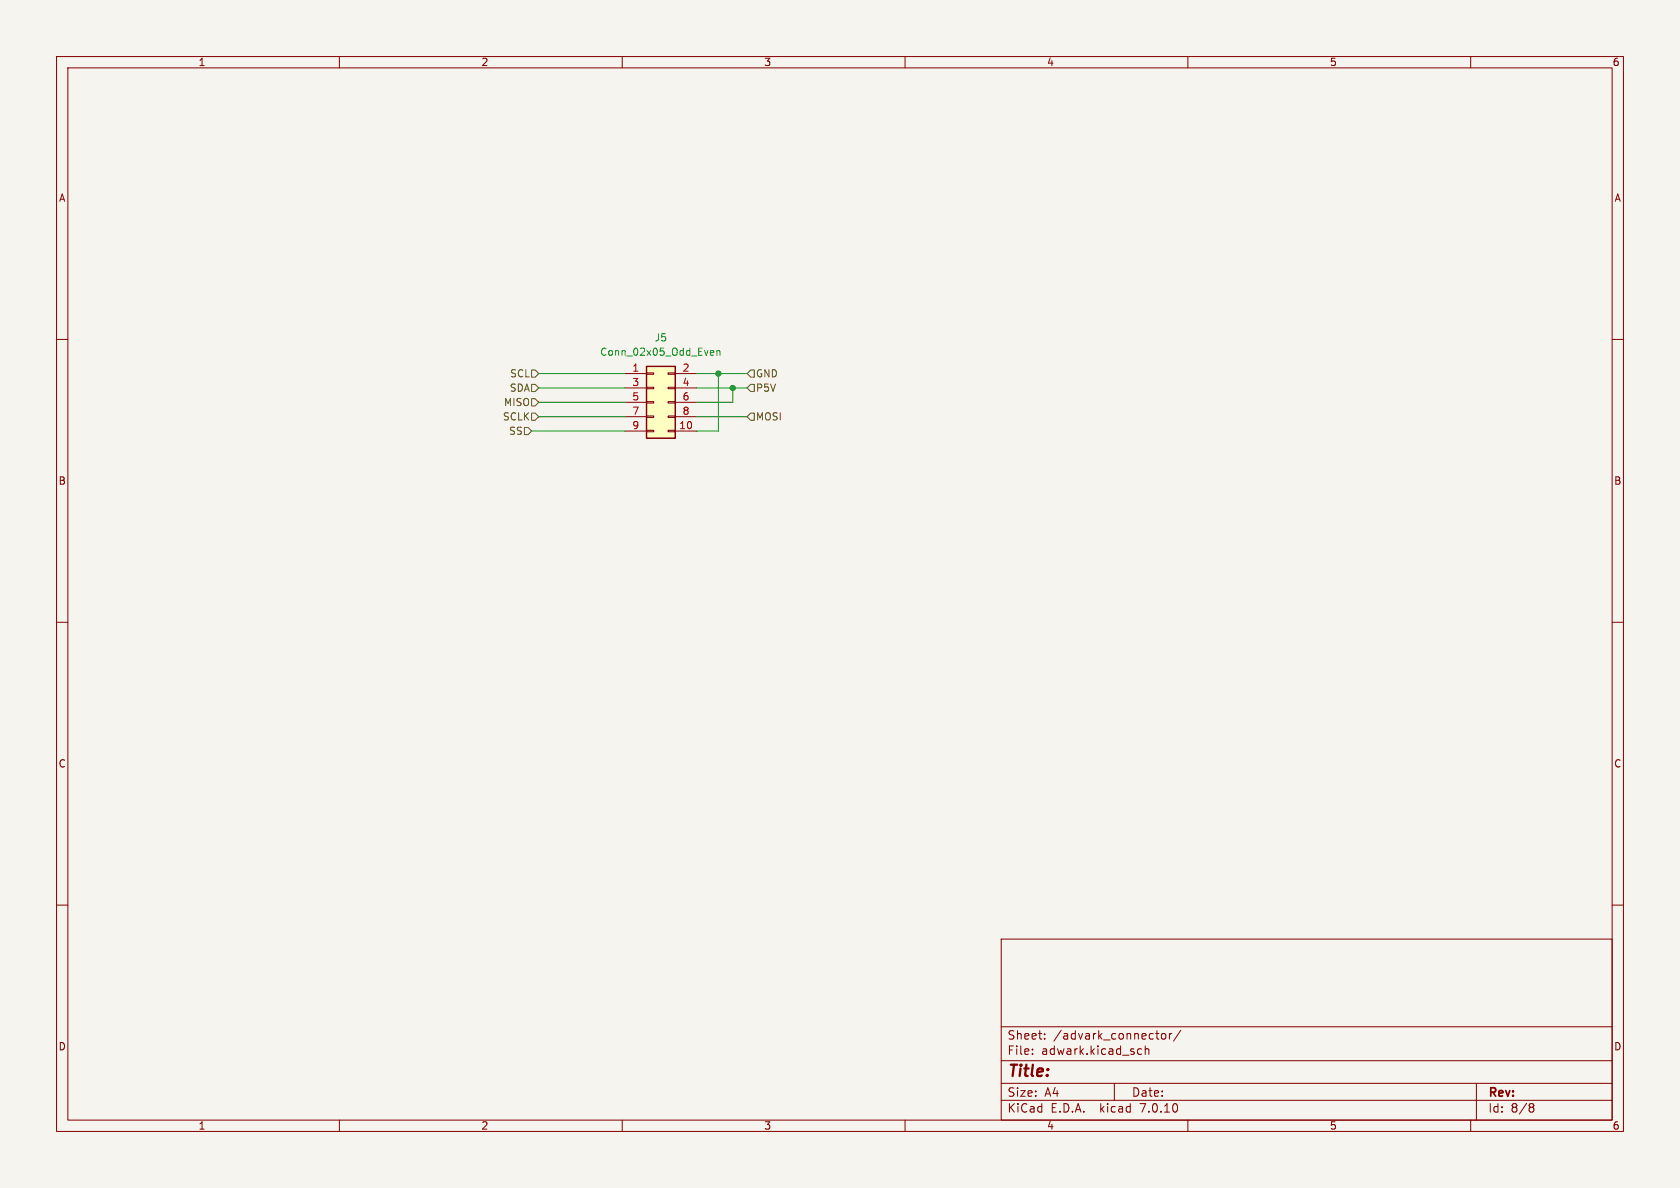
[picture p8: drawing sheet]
<svg xmlns="http://www.w3.org/2000/svg" width="297mm" height="210mm" viewBox="0 0 297 210" stroke-linecap="round" stroke-linejoin="round" font-family="sans-serif">
<path d="M0 0h297v210h-297z" fill="#f5f4ef" stroke="#f5f4ef" stroke-width=".18"/>
<g fill="none" stroke="#840000" stroke-width=".18">
<path d="M10 10h277v190h-277zM12 12h273v186h-273zM60 10v2M110 10v2M160 10v2M210 10v2M260 10v2M10 60h2M285 60h2M110.5 66h3.8M110.5 76.2h3.8M110.5 68.6h3.8"/>
<path d="M110.5 71.1h3.8M110.5 73.7h3.8M114.3 76.1h1.3v.2h-1.3zM114.3 73.5h1.3v.3h-1.3zM114.3 71h1.3v.2h-1.3zM114.3 68.5h1.3v.2h-1.3zM114.3 65.9h1.3v.3h-1.3zM118.1 76.1h1.3v.2h-1.3zM118.1 73.5h1.3v.3h-1.3zM118.1 71h1.3v.2h-1.3zM118.1 68.5h1.3v.2h-1.3zM118.1 65.9h1.3v.3h-1.3z"/>
<path d="M119.4 66h3.8M119.4 76.2h3.8M119.4 68.6h3.8M119.4 71.1h3.8M119.4 73.7h3.8M10 110h2M285 110h2M10 160h2M285 160h2M177 166h108v32h-108zM60 198v2M110 198v2"/>
<path d="M160 198v2M177 194.5h108M177 191.5h108M177 187.5h108M177 181.5h108M182.5 186.3v.1M182.5 185.5v.1M184.7 183.6v.1M184.7 182.8v.1M197 191.5v3M201.2 186.3h.6M201.2 185.5h.6"/>
<path d="M202.5 185.5l.2-.1 .3 .1 .1 .9M202.5 184.9v1.5M204.3 182.7h.6M204.7 183.7h.2M205.4 182.8l.2-.1 .4 .1 .1 .6-.1 .2-.4 .1-.2-.1zM206.7 182.7v1M207.2 182.7l-.3 .1-.2 .2M208.7 182.1l-1.2 2M210 198v2M260 198v2M261 191.5v6.5M270.6 195.1h.3l.3 .3-.3 .3"/>
<path d="M270.6 195.7h.3M270.9 195.7l.2 .2 .1 .4-.3 .3h-.3"/>
</g>
<path d="M114.3 64.8h5.1v12.7h-5.1z" fill="#ffffc2" stroke="#ffffc2" stroke-width=".18"/>
<path d="M114.3 64.8h5.1v12.7h-5.1z" fill="none" stroke="#840000" stroke-width=".25"/>
<path d="M125.8 62h.3l.1 .3-.6 .1M126.1 62.7l-.3 .1M126.7 62.1l.2-.1h.3l.1 .8M126.7 62v.8" fill="none" stroke="#006464" stroke-width=".18"/>
<path d="M92.7 75.6h.6l.7 .6-.7 .6h-.6zM94 65.4h.6l.6 .6-.6 .7h-.6zM94 73h.6l.6 .7-.6 .6h-.6zM94 67.9h.6l.6 .7-.6 .6h-.6zM94 70.5h.6l.6 .6-.6 .7h-.6zM132.7 65.4h.6v1.3h-.6l-.6-.7zM132.7 67.9h.6v1.3h-.6l-.6-.6zM132.7 73h.6v1.3h-.6l-.6-.6z" fill="none" stroke="#725600" stroke-width=".18"/>
<path d="M94 76.2h16.5M95.2 68.6h15.3M95.2 73.7h15.3M95.2 71.1h15.3M95.2 66h15.3M123.2 68.6h8.9M123.2 73.7h8.9M123.2 66h8.9M127 66v10.2h-3.8M129.5 68.6v2.5h-6.3" fill="none" stroke="#009600" stroke-width=".18"/>
<g fill="#009600" stroke="#009600" stroke-width=".18">
<circle cx="127" cy="66" r=".46"/>
<circle cx="129.5" cy="68.6" r=".46"/>
</g>
<text font-size="2.8" fill="#840000" x="178" y="190.9">Title:</text>
<g font-size="2.1" fill="#840000">
<text x="178" y="184">Sheet:</text>
<text x="186.2" y="184">/advark_connector/</text>
<text x="178" y="186.7">File:</text>
<text x="184.1" y="186.7">adwark.kicad_sch</text>
<text x="178" y="196.9">KiCad</text>
<text x="178" y="194.1">Size:</text>
<text x="184.7" y="194.1">A4</text>
<text x="185.7" y="196.9">E.D.A.</text>
<text x="194.6" y="196.9">kicad</text>
<text x="200" y="194.1">Date:</text>
<text x="201.8" y="196.9">7.0.10</text>
<text x="263" y="194.3">Rev:</text>
<text x="263" y="196.9">Id:</text>
<text x="267.1" y="196.9">8/8</text>
</g>
<g font-size="1.8" fill="#840000">
<text x="35" y="11.9">1</text>
<text x="85" y="11.9">2</text>
<text x="135" y="11.9">3</text>
<text x="185" y="11.9">4</text>
<text x="235" y="11.9">5</text>
<text x="285" y="11.9">6</text>
<text x="10.3" y="35.9">A</text>
<text x="285.3" y="35.9">A</text>
<text x="10.3" y="85.9">B</text>
<text x="285.3" y="85.9">B</text>
<text x="10.3" y="135.9">C</text>
<text x="285.3" y="135.9">C</text>
<text x="10.3" y="185.9">D</text>
<text x="285.3" y="185.9">D</text>
<text x="35" y="199.9">1</text>
<text x="85" y="199.9">2</text>
<text x="135" y="199.9">3</text>
<text x="185" y="199.9">4</text>
<text x="235" y="199.9">5</text>
<text x="285" y="199.9">6</text>
</g>
<g font-size="1.8" fill="#006464">
<text x="106" y="63.1">Conn_02x05_Odd_Even</text>
<text x="115.6" y="60.6">J5</text>
</g>
<g font-size="1.8" fill="#a90000">
<text x="111.7" y="65.8">1</text>
<text x="120.6" y="65.8">2</text>
<text x="111.7" y="68.3">3</text>
<text x="111.7" y="70.9">5</text>
<text x="120.6" y="68.3">4</text>
<text x="120.6" y="70.9">6</text>
<text x="111.7" y="73.4">7</text>
<text x="111.7" y="75.9">9</text>
<text x="120" y="75.9">10</text>
<text x="120.6" y="73.4">8</text>
</g>
<g font-size="1.8" fill="#725600">
<text x="89" y="72">MISO</text>
<text x="90" y="69.4">SDA</text>
<text x="90.1" y="66.9">SCL</text>
<text x="133.5" y="66.9">GND</text>
<text x="133.5" y="69.4">P5V</text>
<text x="88.8" y="74.5">SCLK</text>
<text x="89.9" y="77.1">SS</text>
<text x="133.5" y="74.5">MOSI</text>
</g>
</svg>
